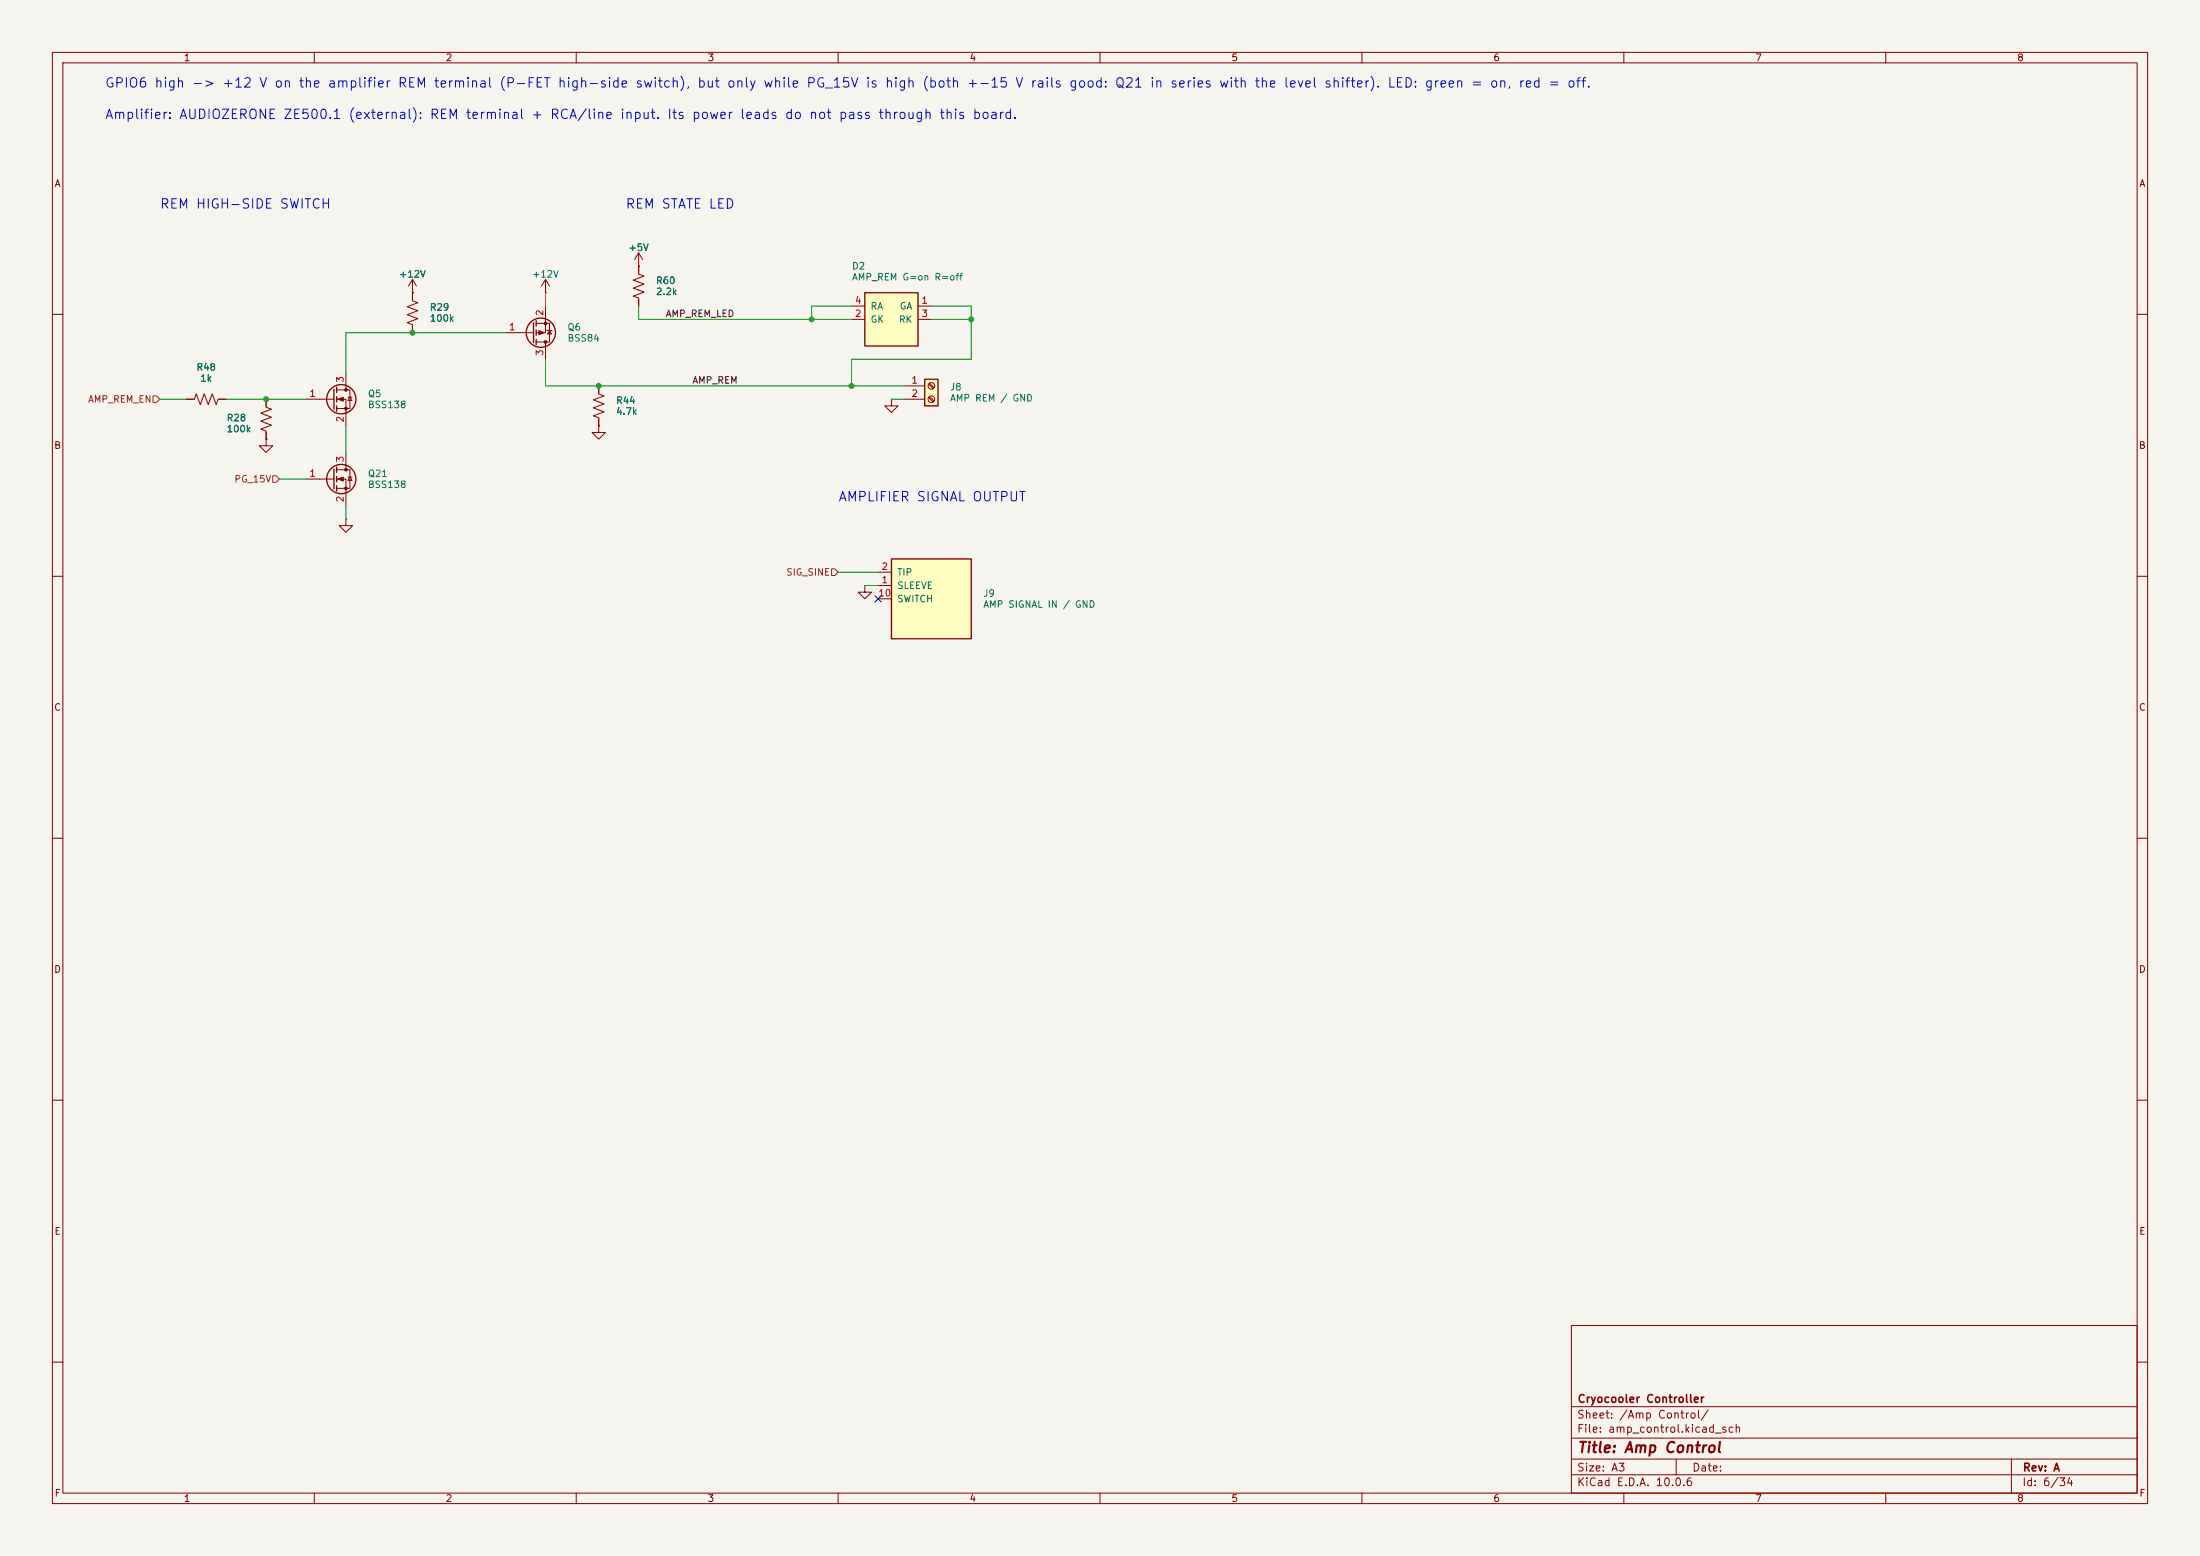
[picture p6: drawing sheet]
(kicad_sch
 (version 20260306)
 (generator "eeschema")
 (generator_version "10.0")
 (paper "A3")
 (title_block
  (title "Amp Control")
  (rev "A")
  (company "Cryocooler Controller"))
 (lib_symbols
  (symbol "Connector:Screw_Terminal_01x02"
   (pin_names
    (offset 1.016) (hide yes)) (exclude_from_sim no) (in_bom yes) (on_board yes)
   (in_pos_files yes)
   (duplicate_pin_numbers_are_jumpers no)
   (property "Reference" "J" (at 0 2.54 0) (show_name no) (do_not_autoplace no) (effects (font (size 1.27 1.27))))
   (property "Value" "Screw_Terminal_01x02" (at 0 -5.08 0) (show_name no) (do_not_autoplace no) (effects (font (size 1.27 1.27))))
   (property "Footprint" "" (at 0 0 0) (show_name no) (do_not_autoplace no) (hide yes) (effects (font (size 1.27 1.27))))
   (property "Datasheet" "" (at 0 0 0) (show_name no) (do_not_autoplace no) (hide yes) (effects (font (size 1.27 1.27))))
   (property "Description" "Generic screw terminal, single row, 01x02, script generated (kicad-library-utils/schlib/autogen/connector/)" (at 0 0 0) (show_name no) (do_not_autoplace no) (hide yes) (effects (font (size 1.27 1.27))))
   (symbol "Screw_Terminal_01x02_1_1"
    (rectangle (start -1.27 1.27) (end 1.27 -3.81) (stroke (width 0.254) (type default)) (fill (type background)))
    (polyline (pts (xy -0.5334 0.3302) (xy 0.3302 -0.508)) (stroke (width 0.1524) (type default)) (fill (type none)))
    (polyline (pts (xy -0.5334 -2.2098) (xy 0.3302 -3.048)) (stroke (width 0.1524) (type default)) (fill (type none)))
    (polyline (pts (xy -0.3556 0.508) (xy 0.508 -0.3302)) (stroke (width 0.1524) (type default)) (fill (type none)))
    (polyline (pts (xy -0.3556 -2.032) (xy 0.508 -2.8702)) (stroke (width 0.1524) (type default)) (fill (type none)))
    (circle (center 0 0) (radius 0.635) (stroke (width 0.1524) (type default)) (fill (type none)))
    (circle (center 0 -2.54) (radius 0.635) (stroke (width 0.1524) (type default)) (fill (type none)))
    (pin passive line (at -5.08 0 0) (length 3.81) (name "Pin_1" (effects (font (size 1.27 1.27)))) (number "1" (effects (font (size 1.27 1.27)))))
    (pin passive line (at -5.08 -2.54 0) (length 3.81) (name "Pin_2" (effects (font (size 1.27 1.27)))) (number "2" (effects (font (size 1.27 1.27))))))
   (embedded_fonts no))
  (symbol "Device:R_US"
   (pin_numbers (hide yes))
   (pin_names
    (offset 0)) (exclude_from_sim no) (in_bom yes) (on_board yes)
   (in_pos_files yes)
   (duplicate_pin_numbers_are_jumpers no)
   (property "Reference" "R" (at 2.54 0 90) (show_name no) (do_not_autoplace no) (effects (font (size 1.27 1.27))))
   (property "Value" "R_US" (at -2.54 0 90) (show_name no) (do_not_autoplace no) (effects (font (size 1.27 1.27))))
   (property "Footprint" "" (at 1.016 -0.254 90) (show_name no) (do_not_autoplace no) (hide yes) (effects (font (size 1.27 1.27))))
   (property "Datasheet" "" (at 0 0 0) (show_name no) (do_not_autoplace no) (hide yes) (effects (font (size 1.27 1.27))))
   (property "Description" "Resistor, US symbol" (at 0 0 0) (show_name no) (do_not_autoplace no) (hide yes) (effects (font (size 1.27 1.27))))
   (symbol "R_US_0_1"
    (polyline (pts (xy 0 2.286) (xy 0 2.54)) (stroke (width 0) (type default)) (fill (type none)))
    (polyline (pts (xy 0 2.286) (xy 1.016 1.905) (xy 0 1.524) (xy -1.016 1.143) (xy 0 0.762)) (stroke (width 0) (type default)) (fill (type none)))
    (polyline (pts (xy 0 0.762) (xy 1.016 0.381) (xy 0 0) (xy -1.016 -0.381) (xy 0 -0.762)) (stroke (width 0) (type default)) (fill (type none)))
    (polyline (pts (xy 0 -0.762) (xy 1.016 -1.143) (xy 0 -1.524) (xy -1.016 -1.905) (xy 0 -2.286)) (stroke (width 0) (type default)) (fill (type none)))
    (polyline (pts (xy 0 -2.286) (xy 0 -2.54)) (stroke (width 0) (type default)) (fill (type none))))
   (symbol "R_US_1_1"
    (pin passive line (at 0 3.81 270) (length 1.27) (name "" (effects (font (size 1.27 1.27)))) (number "1" (effects (font (size 1.27 1.27)))))
    (pin passive line (at 0 -3.81 90) (length 1.27) (name "" (effects (font (size 1.27 1.27)))) (number "2" (effects (font (size 1.27 1.27))))))
   (embedded_fonts no))
  (symbol "Transistor_FET:BSS138"
   (pin_names
    (offset 0) (hide yes)) (exclude_from_sim no) (in_bom yes) (on_board yes)
   (in_pos_files yes)
   (duplicate_pin_numbers_are_jumpers no)
   (property "Reference" "Q" (at 5.08 1.905 0) (show_name no) (do_not_autoplace no) (effects (font (size 1.27 1.27)) (justify left)))
   (property "Value" "BSS138" (at 5.08 0 0) (show_name no) (do_not_autoplace no) (effects (font (size 1.27 1.27)) (justify left)))
   (property "Footprint" "Package_TO_SOT_SMD:SOT-23" (at 5.08 -1.905 0) (show_name no) (do_not_autoplace no) (hide yes) (effects (font (size 1.27 1.27)
    (italic yes)) (justify left)))
   (property "Datasheet" "https://www.onsemi.com/pub/Collateral/BSS138-D.PDF" (at 5.08 -3.81 0) (show_name no) (do_not_autoplace no) (hide yes) (effects (font (size 1.27 1.27)) (justify left)))
   (property "Description" "50V Vds, 0.22A Id, N-Channel MOSFET, SOT-23" (at 0 0 0) (show_name no) (do_not_autoplace no) (hide yes) (effects (font (size 1.27 1.27))))
   (symbol "BSS138_0_1"
    (polyline (pts (xy 0.254 1.905) (xy 0.254 -1.905)) (stroke (width 0.254) (type default)) (fill (type none)))
    (polyline (pts (xy 0.254 0) (xy -2.54 0)) (stroke (width 0) (type default)) (fill (type none)))
    (polyline (pts (xy 0.762 2.286) (xy 0.762 1.27)) (stroke (width 0.254) (type default)) (fill (type none)))
    (polyline (pts (xy 0.762 0.508) (xy 0.762 -0.508)) (stroke (width 0.254) (type default)) (fill (type none)))
    (polyline (pts (xy 0.762 -1.27) (xy 0.762 -2.286)) (stroke (width 0.254) (type default)) (fill (type none)))
    (polyline (pts (xy 0.762 -1.778) (xy 3.302 -1.778) (xy 3.302 1.778) (xy 0.762 1.778)) (stroke (width 0) (type default)) (fill (type none)))
    (polyline (pts (xy 1.016 0) (xy 2.032 0.381) (xy 2.032 -0.381) (xy 1.016 0)) (stroke (width 0) (type default)) (fill (type outline)))
    (circle (center 1.651 0) (radius 2.794) (stroke (width 0.254) (type default)) (fill (type none)))
    (polyline (pts (xy 2.54 2.54) (xy 2.54 1.778)) (stroke (width 0) (type default)) (fill (type none)))
    (circle (center 2.54 1.778) (radius 0.254) (stroke (width 0) (type default)) (fill (type outline)))
    (circle (center 2.54 -1.778) (radius 0.254) (stroke (width 0) (type default)) (fill (type outline)))
    (polyline (pts (xy 2.54 -2.54) (xy 2.54 0) (xy 0.762 0)) (stroke (width 0) (type default)) (fill (type none)))
    (polyline (pts (xy 2.921 0.381) (xy 3.683 0.381)) (stroke (width 0) (type default)) (fill (type none)))
    (polyline (pts (xy 3.302 0.381) (xy 2.921 -0.254) (xy 3.683 -0.254) (xy 3.302 0.381)) (stroke (width 0) (type default)) (fill (type none))))
   (symbol "BSS138_1_1"
    (pin input line (at -5.08 0 0) (length 2.54) (name "G" (effects (font (size 1.27 1.27)))) (number "1" (effects (font (size 1.27 1.27)))))
    (pin passive line (at 2.54 -5.08 90) (length 2.54) (name "S" (effects (font (size 1.27 1.27)))) (number "2" (effects (font (size 1.27 1.27)))))
    (pin passive line (at 2.54 5.08 270) (length 2.54) (name "D" (effects (font (size 1.27 1.27)))) (number "3" (effects (font (size 1.27 1.27))))))
   (embedded_fonts no))
  (symbol "Transistor_FET:BSS84"
   (pin_names (hide yes)) (exclude_from_sim no) (in_bom yes) (on_board yes)
   (in_pos_files yes)
   (duplicate_pin_numbers_are_jumpers no)
   (property "Reference" "Q" (at 5.08 1.905 0) (show_name no) (do_not_autoplace no) (effects (font (size 1.27 1.27)) (justify left)))
   (property "Value" "BSS84" (at 5.08 0 0) (show_name no) (do_not_autoplace no) (effects (font (size 1.27 1.27)) (justify left)))
   (property "Footprint" "Package_TO_SOT_SMD:SOT-23" (at 5.08 -1.905 0) (show_name no) (do_not_autoplace no) (hide yes) (effects (font (size 1.27 1.27)
    (italic yes)) (justify left)))
   (property "Datasheet" "http://assets.nexperia.com/documents/data-sheet/BSS84.pdf" (at 5.08 -3.81 0) (show_name no) (do_not_autoplace no) (hide yes) (effects (font (size 1.27 1.27)) (justify left)))
   (property "Description" "-0.13A Id, -50V Vds, P-Channel MOSFET, SOT-23" (at 0 0 0) (show_name no) (do_not_autoplace no) (hide yes) (effects (font (size 1.27 1.27))))
   (symbol "BSS84_0_1"
    (polyline (pts (xy 0.254 1.905) (xy 0.254 -1.905)) (stroke (width 0.254) (type default)) (fill (type none)))
    (polyline (pts (xy 0.254 0) (xy -2.54 0)) (stroke (width 0) (type default)) (fill (type none)))
    (polyline (pts (xy 0.762 2.286) (xy 0.762 1.27)) (stroke (width 0.254) (type default)) (fill (type none)))
    (polyline (pts (xy 0.762 1.778) (xy 3.302 1.778) (xy 3.302 -1.778) (xy 0.762 -1.778)) (stroke (width 0) (type default)) (fill (type none)))
    (polyline (pts (xy 0.762 0.508) (xy 0.762 -0.508)) (stroke (width 0.254) (type default)) (fill (type none)))
    (polyline (pts (xy 0.762 -1.27) (xy 0.762 -2.286)) (stroke (width 0.254) (type default)) (fill (type none)))
    (circle (center 1.651 0) (radius 2.794) (stroke (width 0.254) (type default)) (fill (type none)))
    (polyline (pts (xy 2.286 0) (xy 1.27 0.381) (xy 1.27 -0.381) (xy 2.286 0)) (stroke (width 0) (type default)) (fill (type outline)))
    (polyline (pts (xy 2.54 2.54) (xy 2.54 1.778)) (stroke (width 0) (type default)) (fill (type none)))
    (circle (center 2.54 1.778) (radius 0.254) (stroke (width 0) (type default)) (fill (type outline)))
    (circle (center 2.54 -1.778) (radius 0.254) (stroke (width 0) (type default)) (fill (type outline)))
    (polyline (pts (xy 2.54 -2.54) (xy 2.54 0) (xy 0.762 0)) (stroke (width 0) (type default)) (fill (type none)))
    (polyline (pts (xy 2.794 -0.508) (xy 2.921 -0.381) (xy 3.683 -0.381) (xy 3.81 -0.254)) (stroke (width 0) (type default)) (fill (type none)))
    (polyline (pts (xy 3.302 -0.381) (xy 2.921 0.254) (xy 3.683 0.254) (xy 3.302 -0.381)) (stroke (width 0) (type default)) (fill (type none))))
   (symbol "BSS84_1_1"
    (pin input line (at -5.08 0 0) (length 2.54) (name "G" (effects (font (size 1.27 1.27)))) (number "1" (effects (font (size 1.27 1.27)))))
    (pin passive line (at 2.54 -5.08 90) (length 2.54) (name "S" (effects (font (size 1.27 1.27)))) (number "2" (effects (font (size 1.27 1.27)))))
    (pin passive line (at 2.54 5.08 270) (length 2.54) (name "D" (effects (font (size 1.27 1.27)))) (number "3" (effects (font (size 1.27 1.27))))))
   (embedded_fonts no))
  (symbol "cryocooler:APGB0607G22R23C_AP"
   (pin_names
    (offset 1.016)) (exclude_from_sim no) (in_bom yes) (on_board yes)
   (in_pos_files yes)
   (duplicate_pin_numbers_are_jumpers no)
   (property "Reference" "D" (at 5.08 7.62 0) (show_name no) (do_not_autoplace no) (effects (font (size 1.27 1.27)) (justify left)))
   (property "Value" "APGB0607G22R23C_AP" (at -5.08 7.62 0) (show_name no) (do_not_autoplace no) (effects (font (size 1.27 1.27)) (justify left)))
   (property "Footprint" "cryocooler:LED_Kingbright_APGB0607" (at 0 0 0) (show_name no) (do_not_autoplace no) (hide yes) (effects (font (size 1.27 1.27))))
   (property "Datasheet" "https://www.kingbrightusa.com/images/catalog/SPEC/APGB0607G22R23C.pdf" (at 0 0 0) (show_name no) (do_not_autoplace no) (hide yes) (effects (font (size 1.27 1.27))))
   (property "Description" "Kingbright green/red bi-colour LED, independent dies, 0.65 x 0.65 x 0.25 mm. Green VF 2.85 V typ / 3.3 V max, red 1.95 V / 2.3 V max at 5 mA; 10 mA max, VR 5 V" (at 0 0 0) (show_name no) (do_not_autoplace no) (hide yes) (effects (font (size 1.27 1.27))))
   (symbol "APGB0607G22R23C_AP_0_1"
    (rectangle (start -5.08 5.08) (end 5.08 -5.08) (stroke (width 0.254) (type default)) (fill (type background))))
   (symbol "APGB0607G22R23C_AP_1_1"
    (pin passive line (at 7.62 2.54 180) (length 2.54) (name "GA" (effects (font (size 1.27 1.27)))) (number "1" (effects (font (size 1.27 1.27)))))
    (pin passive line (at -7.62 0 0) (length 2.54) (name "GK" (effects (font (size 1.27 1.27)))) (number "2" (effects (font (size 1.27 1.27)))))
    (pin passive line (at 7.62 0 180) (length 2.54) (name "RK" (effects (font (size 1.27 1.27)))) (number "3" (effects (font (size 1.27 1.27)))))
    (pin passive line (at -7.62 2.54 0) (length 2.54) (name "RA" (effects (font (size 1.27 1.27)))) (number "4" (effects (font (size 1.27 1.27))))))
   (embedded_fonts no))
  (symbol "cryocooler:MJ-3523-SMT-TR"
   (pin_names
    (offset 1.016)) (exclude_from_sim no) (in_bom yes) (on_board yes)
   (in_pos_files yes)
   (duplicate_pin_numbers_are_jumpers no)
   (property "Reference" "J" (at 7.62 10.16 0) (show_name no) (do_not_autoplace no) (effects (font (size 1.27 1.27)) (justify left)))
   (property "Value" "MJ-3523-SMT-TR" (at -7.62 10.16 0) (show_name no) (do_not_autoplace no) (effects (font (size 1.27 1.27)) (justify left)))
   (property "Footprint" "cryocooler:SameSky_MJ-3523-SMT-TR_3.5mm_Horizontal_SMD" (at 0 0 0) (show_name no) (do_not_autoplace no) (hide yes) (effects (font (size 1.27 1.27))))
   (property "Datasheet" "https://www.sameskydevices.com/product/resource/mj-3523-smt.pdf" (at 0 0 0) (show_name no) (do_not_autoplace no) (hide yes) (effects (font (size 1.27 1.27))))
   (property "Description" "Same Sky 3.5 mm mono jack with tip switch, right angle, SMT" (at 0 0 0) (show_name no) (do_not_autoplace no) (hide yes) (effects (font (size 1.27 1.27))))
   (symbol "MJ-3523-SMT-TR_0_1"
    (rectangle (start -7.62 7.62) (end 7.62 -7.62) (stroke (width 0.254) (type default)) (fill (type background))))
   (symbol "MJ-3523-SMT-TR_1_1"
    (pin passive line (at -10.16 2.54 0) (length 2.54) (name "SLEEVE" (effects (font (size 1.27 1.27)))) (number "1" (effects (font (size 1.27 1.27)))))
    (pin passive line (at -10.16 5.08 0) (length 2.54) (name "TIP" (effects (font (size 1.27 1.27)))) (number "2" (effects (font (size 1.27 1.27)))))
    (pin passive line (at -10.16 0 0) (length 2.54) (name "SWITCH" (effects (font (size 1.27 1.27)))) (number "10" (effects (font (size 1.27 1.27))))))
   (embedded_fonts no))
  (symbol "power:+12V"
   (power global)
   (pin_numbers (hide yes))
   (pin_names
    (offset 0) (hide yes)) (exclude_from_sim no) (in_bom yes) (on_board yes)
   (in_pos_files yes)
   (duplicate_pin_numbers_are_jumpers no)
   (property "Reference" "#PWR" (at 0 -3.81 0) (show_name no) (do_not_autoplace no) (hide yes) (effects (font (size 1.27 1.27))))
   (property "Value" "+12V" (at 0 3.556 0) (show_name no) (do_not_autoplace no) (effects (font (size 1.27 1.27))))
   (property "Footprint" "" (at 0 0 0) (show_name no) (do_not_autoplace no) (hide yes) (effects (font (size 1.27 1.27))))
   (property "Datasheet" "" (at 0 0 0) (show_name no) (do_not_autoplace no) (hide yes) (effects (font (size 1.27 1.27))))
   (property "Description" "Power symbol creates a global label with name \"+12V\"" (at 0 0 0) (show_name no) (do_not_autoplace no) (hide yes) (effects (font (size 1.27 1.27))))
   (symbol "+12V_0_1"
    (polyline (pts (xy -0.762 1.27) (xy 0 2.54)) (stroke (width 0) (type default)) (fill (type none)))
    (polyline (pts (xy 0 2.54) (xy 0.762 1.27)) (stroke (width 0) (type default)) (fill (type none)))
    (polyline (pts (xy 0 0) (xy 0 2.54)) (stroke (width 0) (type default)) (fill (type none))))
   (symbol "+12V_1_1"
    (pin power_in line (at 0 0 90) (length 0) (name "" (effects (font (size 1.27 1.27)))) (number "1" (effects (font (size 1.27 1.27))))))
   (embedded_fonts no))
  (symbol "power:+5V"
   (power global)
   (pin_numbers (hide yes))
   (pin_names
    (offset 0) (hide yes)) (exclude_from_sim no) (in_bom yes) (on_board yes)
   (in_pos_files yes)
   (duplicate_pin_numbers_are_jumpers no)
   (property "Reference" "#PWR" (at 0 -3.81 0) (show_name no) (do_not_autoplace no) (hide yes) (effects (font (size 1.27 1.27))))
   (property "Value" "+5V" (at 0 3.556 0) (show_name no) (do_not_autoplace no) (effects (font (size 1.27 1.27))))
   (property "Footprint" "" (at 0 0 0) (show_name no) (do_not_autoplace no) (hide yes) (effects (font (size 1.27 1.27))))
   (property "Datasheet" "" (at 0 0 0) (show_name no) (do_not_autoplace no) (hide yes) (effects (font (size 1.27 1.27))))
   (property "Description" "Power symbol creates a global label with name \"+5V\"" (at 0 0 0) (show_name no) (do_not_autoplace no) (hide yes) (effects (font (size 1.27 1.27))))
   (symbol "+5V_0_1"
    (polyline (pts (xy -0.762 1.27) (xy 0 2.54)) (stroke (width 0) (type default)) (fill (type none)))
    (polyline (pts (xy 0 2.54) (xy 0.762 1.27)) (stroke (width 0) (type default)) (fill (type none)))
    (polyline (pts (xy 0 0) (xy 0 2.54)) (stroke (width 0) (type default)) (fill (type none))))
   (symbol "+5V_1_1"
    (pin power_in line (at 0 0 90) (length 0) (name "" (effects (font (size 1.27 1.27)))) (number "1" (effects (font (size 1.27 1.27))))))
   (embedded_fonts no))
  (symbol "power:GND"
   (power global)
   (pin_numbers (hide yes))
   (pin_names
    (offset 0) (hide yes)) (exclude_from_sim no) (in_bom yes) (on_board yes)
   (in_pos_files yes)
   (duplicate_pin_numbers_are_jumpers no)
   (property "Reference" "#PWR" (at 0 -6.35 0) (show_name no) (do_not_autoplace no) (hide yes) (effects (font (size 1.27 1.27))))
   (property "Value" "GND" (at 0 -3.81 0) (show_name no) (do_not_autoplace no) (effects (font (size 1.27 1.27))))
   (property "Footprint" "" (at 0 0 0) (show_name no) (do_not_autoplace no) (hide yes) (effects (font (size 1.27 1.27))))
   (property "Datasheet" "" (at 0 0 0) (show_name no) (do_not_autoplace no) (hide yes) (effects (font (size 1.27 1.27))))
   (property "Description" "Power symbol creates a global label with name \"GND\" , ground" (at 0 0 0) (show_name no) (do_not_autoplace no) (hide yes) (effects (font (size 1.27 1.27))))
   (symbol "GND_0_1"
    (polyline (pts (xy 0 0) (xy 0 -1.27) (xy 1.27 -1.27) (xy 0 -2.54) (xy -1.27 -1.27) (xy 0 -1.27)) (stroke (width 0) (type default)) (fill (type none))))
   (symbol "GND_1_1"
    (pin power_in line (at 0 0 270) (length 0) (name "" (effects (font (size 1.27 1.27)))) (number "1" (effects (font (size 1.27 1.27))))))
   (embedded_fonts no)))
 (text "GPIO6 high -> +12 V on the amplifier REM terminal (P-FET high-side switch), but only while PG_15V is high (both +-15 V rails good: Q21 in series with the level shifter). LED: green = on, red = off."
  (exclude_from_sim no)
  (at 20 15 0)
  (effects (font (size 1.8 1.8)) (justify left top)))
 (text "REM HIGH-SIDE SWITCH"
  (exclude_from_sim no)
  (at 30.48 38.1 0)
  (effects (font (size 1.8 1.8)) (justify left top)))
 (text "AMPLIFIER SIGNAL OUTPUT"
  (exclude_from_sim no)
  (at 160.02 93.98 0)
  (effects (font (size 1.8 1.8)) (justify left top)))
 (text "REM STATE LED"
  (exclude_from_sim no)
  (at 119.38 38.1 0)
  (effects (font (size 1.8 1.8)) (justify left top)))
 (text "Amplifier: AUDIOZERONE ZE500.1 (external): REM terminal + RCA/line input. Its power leads do not pass through this board."
  (exclude_from_sim no)
  (at 20 21 0)
  (effects (font (size 1.8 1.8)) (justify left top)))
 (junction
  (at 114.3 73.66)
  (diameter 0)
  (color 0 0 0 0))
 (junction
  (at 50.8 76.2)
  (diameter 0)
  (color 0 0 0 0))
 (junction
  (at 78.74 63.5)
  (diameter 0)
  (color 0 0 0 0))
 (junction
  (at 154.94 60.96)
  (diameter 0)
  (color 0 0 0 0))
 (junction
  (at 162.56 73.66)
  (diameter 0)
  (color 0 0 0 0))
 (junction
  (at 185.42 60.96)
  (diameter 0)
  (color 0 0 0 0))
 (no_connect
  (at 167.64 114.3))
 (wire
  (pts (xy 66.04 81.28) (xy 66.04 86.36))
  (stroke (width 0) (type default)))
 (wire
  (pts (xy 185.42 58.42) (xy 185.42 60.96))
  (stroke (width 0) (type default)))
 (wire
  (pts (xy 66.04 96.52) (xy 66.04 99.06))
  (stroke (width 0) (type default)))
 (wire
  (pts (xy 160.02 109.22) (xy 167.64 109.22))
  (stroke (width 0) (type default)))
 (wire
  (pts (xy 154.94 58.42) (xy 154.94 60.96))
  (stroke (width 0) (type default)))
 (wire
  (pts (xy 162.56 68.58) (xy 185.42 68.58))
  (stroke (width 0) (type default)))
 (wire
  (pts (xy 162.56 68.58) (xy 162.56 73.66))
  (stroke (width 0) (type default)))
 (wire
  (pts (xy 104.14 68.58) (xy 104.14 73.66))
  (stroke (width 0) (type default)))
 (wire
  (pts (xy 66.04 63.5) (xy 78.74 63.5))
  (stroke (width 0) (type default)))
 (wire
  (pts (xy 30.48 76.2) (xy 35.56 76.2))
  (stroke (width 0) (type default)))
 (wire
  (pts (xy 114.3 73.66) (xy 172.72 73.66))
  (stroke (width 0) (type default)))
 (wire
  (pts (xy 53.34 91.44) (xy 58.42 91.44))
  (stroke (width 0) (type default)))
 (wire
  (pts (xy 165.1 111.76) (xy 167.64 111.76))
  (stroke (width 0) (type default)))
 (wire
  (pts (xy 66.04 63.5) (xy 66.04 71.12))
  (stroke (width 0) (type default)))
 (wire
  (pts (xy 50.8 76.2) (xy 58.42 76.2))
  (stroke (width 0) (type default)))
 (wire
  (pts (xy 177.8 60.96) (xy 185.42 60.96))
  (stroke (width 0) (type default)))
 (wire
  (pts (xy 104.14 73.66) (xy 114.3 73.66))
  (stroke (width 0) (type default)))
 (wire
  (pts (xy 43.18 76.2) (xy 50.8 76.2))
  (stroke (width 0) (type default)))
 (wire
  (pts (xy 78.74 63.5) (xy 96.52 63.5))
  (stroke (width 0) (type default)))
 (wire
  (pts (xy 170.18 76.2) (xy 172.72 76.2))
  (stroke (width 0) (type default)))
 (wire
  (pts (xy 154.94 58.42) (xy 162.56 58.42))
  (stroke (width 0) (type default)))
 (wire
  (pts (xy 104.14 55.88) (xy 104.14 58.42))
  (stroke (width 0) (type default)))
 (wire
  (pts (xy 121.92 60.96) (xy 162.56 60.96))
  (stroke (width 0) (type default)))
 (wire
  (pts (xy 185.42 60.96) (xy 185.42 68.58))
  (stroke (width 0) (type default)))
 (wire
  (pts (xy 121.92 58.42) (xy 121.92 60.96))
  (stroke (width 0) (type default)))
 (wire
  (pts (xy 177.8 58.42) (xy 185.42 58.42))
  (stroke (width 0) (type default)))
 (label "AMP_REM_LED"
  (at 127 60.96 0)
  (effects (font (size 1.27 1.27)) (justify left bottom))
  (property "Description" "Common node of the amplifier REM LED D2, fed from +5V through R60" (at 127 60.96 0) (hide yes) (show_name no) (do_not_autoplace no) (effects (font (size 1.27 1.27)) (justify left))))
 (label "AMP_REM"
  (at 132.08 73.66 0)
  (effects (font (size 1.27 1.27)) (justify left bottom))
  (property "Description" "Amplifier remote-on line at J8: 12 V when on" (at 132.08 73.66 0) (hide yes) (show_name no) (do_not_autoplace no) (effects (font (size 1.27 1.27)) (justify left))))
 (hierarchical_label "PG_15V"
  (shape input)
  (at 53.34 91.44 180)
  (effects (font (size 1.27 1.27)) (justify right))
  (property "Description" "Both +-15 V rails good (AND of PGP_15V and PGN_15V), active high: gates the amplifier REM switch" (at 53.34 91.44 0) (hide yes) (show_name no) (do_not_autoplace no) (effects (font (size 1.27 1.27)) (justify right))))
 (hierarchical_label "AMP_REM_EN"
  (shape input)
  (at 30.48 76.2 180)
  (effects (font (size 1.27 1.27)) (justify right))
  (property "Description" "GPIO6: high turns the amplifier REM (remote on) line on" (at 30.48 76.2 0) (hide yes) (show_name no) (do_not_autoplace no) (effects (font (size 1.27 1.27)) (justify right))))
 (hierarchical_label "SIG_SINE"
  (shape input)
  (at 160.02 109.22 180)
  (effects (font (size 1.27 1.27)) (justify right))
  (property "Description" "Sine drive signal out to the amplifier input jack J9, amplitude set by the AD5453" (at 160.02 109.22 0) (hide yes) (show_name no) (do_not_autoplace no) (effects (font (size 1.27 1.27)) (justify right))))
 (symbol
  (lib_id "Device:R_US")
  (at 114.3 77.47 0)
  (unit 1)
  (body_style 1)
  (exclude_from_sim no)
  (in_bom yes)
  (on_board yes)
  (in_pos_files yes)
  (dnp no)
  (property "Reference" "R44" (at 117.516 76.42 0) (show_name no) (do_not_autoplace no) (effects (font (size 1.27 1.27)) (justify left)))
  (property "Value" "4.7k" (at 117.516 78.52 0) (show_name no) (do_not_autoplace no) (effects (font (size 1.27 1.27)) (justify left)))
  (property "Footprint" "Resistor_SMD:R_0402_1005Metric" (at 114.3 77.47 0) (hide yes) (show_name no) (do_not_autoplace no) (effects (font (size 1.27 1.27))))
  (property "Datasheet" "https://www.digikey.com/en/products/result?keywords=RC0402FR-074K7L" (at 114.3 77.47 0) (hide yes) (show_name no) (do_not_autoplace no) (effects (font (size 1.27 1.27))))
  (property "Description" "Pull-down resistor for the AMP_REM line: defined low when off, and the return path for the red LED" (at 114.3 77.47 0) (hide yes) (show_name no) (do_not_autoplace no) (effects (font (size 1.27 1.27))))
  (property "Product" "https://www.digikey.com/en/products/result?keywords=RC0402FR-074K7L" (at 114.3 77.47 0) (hide yes) (show_name no) (do_not_autoplace no) (effects (font (size 1.27 1.27))))
  (pin "1")
  (pin "2"))
 (symbol
  (lib_id "power:+5V")
  (at 121.92 50.8 0)
  (unit 1)
  (body_style 1)
  (exclude_from_sim no)
  (in_bom no)
  (on_board no)
  (in_pos_files yes)
  (dnp no)
  (property "Reference" "#PWR115" (at 121.92 50.8 0) (hide yes) (show_name no) (do_not_autoplace no) (effects (font (size 1.27 1.27))))
  (property "Value" "+5V" (at 121.92 47.244 0) (show_name no) (do_not_autoplace no) (effects (font (size 1.27 1.27))))
  (property "Footprint" "" (at 121.92 50.8 0) (hide yes) (show_name no) (do_not_autoplace no) (effects (font (size 1.27 1.27))))
  (property "Datasheet" "" (at 121.92 50.8 0) (hide yes) (show_name no) (do_not_autoplace no) (effects (font (size 1.27 1.27))))
  (property "Description" "Power symbol creates a global label with name \\\"+5V\\\"" (at 121.92 50.8 0) (hide yes) (show_name no) (do_not_autoplace no) (effects (font (size 1.27 1.27))))
  (pin "1"))
 (symbol
  (lib_id "Transistor_FET:BSS84")
  (at 101.6 63.5 0)
  (mirror x)
  (unit 1)
  (body_style 1)
  (exclude_from_sim no)
  (in_bom yes)
  (on_board yes)
  (in_pos_files yes)
  (dnp no)
  (property "Reference" "Q6" (at 108.245 62.45 0) (show_name no) (do_not_autoplace no) (effects (font (size 1.27 1.27)) (justify left)))
  (property "Value" "BSS84" (at 108.245 64.55 0) (show_name no) (do_not_autoplace no) (effects (font (size 1.27 1.27)) (justify left)))
  (property "Footprint" "Package_TO_SOT_SMD:SOT-23" (at 101.6 63.5 0) (hide yes) (show_name no) (do_not_autoplace no) (effects (font (size 1.27 1.27))))
  (property "Datasheet" "https://www.onsemi.com/download/data-sheet/pdf/bss84-d.pdf" (at 101.6 63.5 0) (hide yes) (show_name no) (do_not_autoplace no) (effects (font (size 1.27 1.27))))
  (property "Description" "High-side P-FET: switches +12 V onto the amplifier REM line" (at 101.6 63.5 0) (hide yes) (show_name no) (do_not_autoplace no) (effects (font (size 1.27 1.27))))
  (property "Product" "https://www.digikey.com/en/products/result?keywords=BSS84" (at 101.6 63.5 0) (hide yes) (show_name no) (do_not_autoplace no) (effects (font (size 1.27 1.27))))
  (pin "1")
  (pin "2")
  (pin "3"))
 (symbol
  (lib_id "Device:R_US")
  (at 121.92 54.61 0)
  (unit 1)
  (body_style 1)
  (exclude_from_sim no)
  (in_bom yes)
  (on_board yes)
  (in_pos_files yes)
  (dnp no)
  (property "Reference" "R60" (at 125.136 53.56 0) (show_name no) (do_not_autoplace no) (effects (font (size 1.27 1.27)) (justify left)))
  (property "Value" "2.2k" (at 125.136 55.66 0) (show_name no) (do_not_autoplace no) (effects (font (size 1.27 1.27)) (justify left)))
  (property "Footprint" "Resistor_SMD:R_0402_1005Metric" (at 121.92 54.61 0) (hide yes) (show_name no) (do_not_autoplace no) (effects (font (size 1.27 1.27))))
  (property "Datasheet" "https://www.digikey.com/en/products/result?keywords=RC0402FR-072K2L" (at 121.92 54.61 0) (hide yes) (show_name no) (do_not_autoplace no) (effects (font (size 1.27 1.27))))
  (property "Description" "Current-limit resistor for the amplifier REM LED D2" (at 121.92 54.61 0) (hide yes) (show_name no) (do_not_autoplace no) (effects (font (size 1.27 1.27))))
  (property "Product" "https://www.digikey.com/en/products/result?keywords=RC0402FR-072K2L" (at 121.92 54.61 0) (hide yes) (show_name no) (do_not_autoplace no) (effects (font (size 1.27 1.27))))
  (pin "1")
  (pin "2"))
 (symbol
  (lib_id "Device:R_US")
  (at 78.74 59.69 0)
  (unit 1)
  (body_style 1)
  (exclude_from_sim no)
  (in_bom yes)
  (on_board yes)
  (in_pos_files yes)
  (dnp no)
  (property "Reference" "R29" (at 81.956 58.64 0) (show_name no) (do_not_autoplace no) (effects (font (size 1.27 1.27)) (justify left)))
  (property "Value" "100k" (at 81.956 60.74 0) (show_name no) (do_not_autoplace no) (effects (font (size 1.27 1.27)) (justify left)))
  (property "Footprint" "Resistor_SMD:R_0402_1005Metric" (at 78.74 59.69 0) (hide yes) (show_name no) (do_not_autoplace no) (effects (font (size 1.27 1.27))))
  (property "Datasheet" "https://www.digikey.com/en/products/result?keywords=RC0402FR-07100KL" (at 78.74 59.69 0) (hide yes) (show_name no) (do_not_autoplace no) (effects (font (size 1.27 1.27))))
  (property "Description" "Pull-up resistor for the Q6 gate: holds the REM switch off" (at 78.74 59.69 0) (hide yes) (show_name no) (do_not_autoplace no) (effects (font (size 1.27 1.27))))
  (property "Product" "https://www.digikey.com/en/products/result?keywords=RC0402FR-07100KL" (at 78.74 59.69 0) (hide yes) (show_name no) (do_not_autoplace no) (effects (font (size 1.27 1.27))))
  (pin "1")
  (pin "2"))
 (symbol
  (lib_id "power:+12V")
  (at 104.14 55.88 0)
  (unit 1)
  (body_style 1)
  (exclude_from_sim no)
  (in_bom no)
  (on_board no)
  (in_pos_files yes)
  (dnp no)
  (property "Reference" "#PWR113" (at 104.14 55.88 0) (hide yes) (show_name no) (do_not_autoplace no) (effects (font (size 1.27 1.27))))
  (property "Value" "+12V" (at 104.14 52.324 0) (show_name no) (do_not_autoplace no) (effects (font (size 1.27 1.27))))
  (property "Footprint" "" (at 104.14 55.88 0) (hide yes) (show_name no) (do_not_autoplace no) (effects (font (size 1.27 1.27))))
  (property "Datasheet" "" (at 104.14 55.88 0) (hide yes) (show_name no) (do_not_autoplace no) (effects (font (size 1.27 1.27))))
  (property "Description" "Power symbol creates a global label with name \\\"+12V\\\"" (at 104.14 55.88 0) (hide yes) (show_name no) (do_not_autoplace no) (effects (font (size 1.27 1.27))))
  (pin "1"))
 (symbol
  (lib_id "power:GND")
  (at 114.3 81.28 0)
  (unit 1)
  (body_style 1)
  (exclude_from_sim no)
  (in_bom no)
  (on_board no)
  (in_pos_files yes)
  (dnp no)
  (property "Reference" "#PWR114" (at 114.3 81.28 0) (hide yes) (show_name no) (do_not_autoplace no) (effects (font (size 1.27 1.27))))
  (property "Value" "GND" (at 114.3 81.28 0) (hide yes) (show_name no) (do_not_autoplace no) (effects (font (size 1.27 1.27))))
  (property "Footprint" "" (at 114.3 81.28 0) (hide yes) (show_name no) (do_not_autoplace no) (effects (font (size 1.27 1.27))))
  (property "Datasheet" "" (at 114.3 81.28 0) (hide yes) (show_name no) (do_not_autoplace no) (effects (font (size 1.27 1.27))))
  (property "Description" "Power symbol creates a global label with name \\\"GND\\\" , ground" (at 114.3 81.28 0) (hide yes) (show_name no) (do_not_autoplace no) (effects (font (size 1.27 1.27))))
  (pin "1"))
 (symbol
  (lib_id "power:GND")
  (at 66.04 99.06 0)
  (unit 1)
  (body_style 1)
  (exclude_from_sim no)
  (in_bom no)
  (on_board no)
  (in_pos_files yes)
  (dnp no)
  (property "Reference" "#PWR111" (at 66.04 99.06 0) (hide yes) (show_name no) (do_not_autoplace no) (effects (font (size 1.27 1.27))))
  (property "Value" "GND" (at 66.04 99.06 0) (hide yes) (show_name no) (do_not_autoplace no) (effects (font (size 1.27 1.27))))
  (property "Footprint" "" (at 66.04 99.06 0) (hide yes) (show_name no) (do_not_autoplace no) (effects (font (size 1.27 1.27))))
  (property "Datasheet" "" (at 66.04 99.06 0) (hide yes) (show_name no) (do_not_autoplace no) (effects (font (size 1.27 1.27))))
  (property "Description" "Power symbol creates a global label with name \\\"GND\\\" , ground" (at 66.04 99.06 0) (hide yes) (show_name no) (do_not_autoplace no) (effects (font (size 1.27 1.27))))
  (pin "1"))
 (symbol
  (lib_id "Transistor_FET:BSS138")
  (at 63.5 76.2 0)
  (unit 1)
  (body_style 1)
  (exclude_from_sim no)
  (in_bom yes)
  (on_board yes)
  (in_pos_files yes)
  (dnp no)
  (property "Reference" "Q5" (at 70.145 75.15 0) (show_name no) (do_not_autoplace no) (effects (font (size 1.27 1.27)) (justify left)))
  (property "Value" "BSS138" (at 70.145 77.25 0) (show_name no) (do_not_autoplace no) (effects (font (size 1.27 1.27)) (justify left)))
  (property "Footprint" "Package_TO_SOT_SMD:SOT-23" (at 63.5 76.2 0) (hide yes) (show_name no) (do_not_autoplace no) (effects (font (size 1.27 1.27))))
  (property "Datasheet" "https://www.diodes.com/assets/Datasheets/BSS138.pdf" (at 63.5 76.2 0) (hide yes) (show_name no) (do_not_autoplace no) (effects (font (size 1.27 1.27))))
  (property "Description" "Level shifter for the amplifier REM switch: GPIO6 high pulls the Q6 gate low" (at 63.5 76.2 0) (hide yes) (show_name no) (do_not_autoplace no) (effects (font (size 1.27 1.27))))
  (property "Product" "https://www.digikey.com/en/products/result?keywords=BSS138-7-F" (at 63.5 76.2 0) (hide yes) (show_name no) (do_not_autoplace no) (effects (font (size 1.27 1.27))))
  (pin "1")
  (pin "2")
  (pin "3"))
 (symbol
  (lib_id "Device:R_US")
  (at 39.37 76.2 90)
  (unit 1)
  (body_style 1)
  (exclude_from_sim no)
  (in_bom yes)
  (on_board yes)
  (in_pos_files yes)
  (dnp no)
  (property "Reference" "R48" (at 39.37 70.084 270) (show_name no) (do_not_autoplace no) (effects (font (size 1.27 1.27))))
  (property "Value" "1k" (at 39.37 72.184 270) (show_name no) (do_not_autoplace no) (effects (font (size 1.27 1.27))))
  (property "Footprint" "Resistor_SMD:R_0402_1005Metric" (at 39.37 76.2 0) (hide yes) (show_name no) (do_not_autoplace no) (effects (font (size 1.27 1.27))))
  (property "Datasheet" "https://www.digikey.com/en/products/result?keywords=RC0402FR-071KL" (at 39.37 76.2 0) (hide yes) (show_name no) (do_not_autoplace no) (effects (font (size 1.27 1.27))))
  (property "Description" "Series gate resistor from GPIO6 (AMP_REM_EN) to Q5" (at 39.37 76.2 0) (hide yes) (show_name no) (do_not_autoplace no) (effects (font (size 1.27 1.27))))
  (property "Product" "https://www.digikey.com/en/products/result?keywords=RC0402FR-071KL" (at 39.37 76.2 0) (hide yes) (show_name no) (do_not_autoplace no) (effects (font (size 1.27 1.27))))
  (pin "1")
  (pin "2"))
 (symbol
  (lib_id "power:GND")
  (at 50.8 83.82 0)
  (unit 1)
  (body_style 1)
  (exclude_from_sim no)
  (in_bom no)
  (on_board no)
  (in_pos_files yes)
  (dnp no)
  (property "Reference" "#PWR110" (at 50.8 83.82 0) (hide yes) (show_name no) (do_not_autoplace no) (effects (font (size 1.27 1.27))))
  (property "Value" "GND" (at 50.8 83.82 0) (hide yes) (show_name no) (do_not_autoplace no) (effects (font (size 1.27 1.27))))
  (property "Footprint" "" (at 50.8 83.82 0) (hide yes) (show_name no) (do_not_autoplace no) (effects (font (size 1.27 1.27))))
  (property "Datasheet" "" (at 50.8 83.82 0) (hide yes) (show_name no) (do_not_autoplace no) (effects (font (size 1.27 1.27))))
  (property "Description" "Power symbol creates a global label with name \\\"GND\\\" , ground" (at 50.8 83.82 0) (hide yes) (show_name no) (do_not_autoplace no) (effects (font (size 1.27 1.27))))
  (pin "1"))
 (symbol
  (lib_id "cryocooler:APGB0607G22R23C_AP")
  (at 170.18 60.96 0)
  (unit 1)
  (body_style 1)
  (exclude_from_sim no)
  (in_bom yes)
  (on_board yes)
  (in_pos_files yes)
  (dnp no)
  (property "Reference" "D2" (at 162.56 50.78 0) (show_name no) (do_not_autoplace no) (effects (font (size 1.27 1.27)) (justify left)))
  (property "Value" "AMP_REM G=on R=off" (at 162.56 52.88 0) (show_name no) (do_not_autoplace no) (effects (font (size 1.27 1.27)) (justify left)))
  (property "Footprint" "cryocooler:LED_Kingbright_APGB0607" (at 170.18 60.96 0) (hide yes) (show_name no) (do_not_autoplace no) (effects (font (size 1.27 1.27))))
  (property "Datasheet" "https://www.kingbrightusa.com/images/catalog/SPEC/APGB0607G22R23C.pdf" (at 170.18 60.96 0) (hide yes) (show_name no) (do_not_autoplace no) (effects (font (size 1.27 1.27))))
  (property "Description" "Amplifier REM state LED: green = on, red = off" (at 170.18 60.96 0) (hide yes) (show_name no) (do_not_autoplace no) (effects (font (size 1.27 1.27))))
  (property "Product" "https://www.digikey.com/en/products/detail/kingbright/APGB0607G22R23C/22561020" (at 170.18 60.96 0) (hide yes) (show_name no) (do_not_autoplace no) (effects (font (size 1.27 1.27))))
  (pin "4")
  (pin "2")
  (pin "1")
  (pin "3"))
 (symbol
  (lib_id "Transistor_FET:BSS138")
  (at 63.5 91.44 0)
  (unit 1)
  (body_style 1)
  (exclude_from_sim no)
  (in_bom yes)
  (on_board yes)
  (in_pos_files yes)
  (dnp no)
  (property "Reference" "Q21" (at 70.145 90.39 0) (show_name no) (do_not_autoplace no) (effects (font (size 1.27 1.27)) (justify left)))
  (property "Value" "BSS138" (at 70.145 92.49 0) (show_name no) (do_not_autoplace no) (effects (font (size 1.27 1.27)) (justify left)))
  (property "Footprint" "Package_TO_SOT_SMD:SOT-23" (at 63.5 91.44 0) (hide yes) (show_name no) (do_not_autoplace no) (effects (font (size 1.27 1.27))))
  (property "Datasheet" "https://www.diodes.com/assets/Datasheets/BSS138.pdf" (at 63.5 91.44 0) (hide yes) (show_name no) (do_not_autoplace no) (effects (font (size 1.27 1.27))))
  (property "Description" "Power-good interlock: in series with Q5, so REM can only turn on while both +-15 V rails are good (PG_15V)" (at 63.5 91.44 0) (hide yes) (show_name no) (do_not_autoplace no) (effects (font (size 1.27 1.27))))
  (property "Product" "https://www.digikey.com/en/products/result?keywords=BSS138-7-F" (at 63.5 91.44 0) (hide yes) (show_name no) (do_not_autoplace no) (effects (font (size 1.27 1.27))))
  (pin "1")
  (pin "2")
  (pin "3"))
 (symbol
  (lib_id "power:GND")
  (at 165.1 111.76 0)
  (unit 1)
  (body_style 1)
  (exclude_from_sim no)
  (in_bom no)
  (on_board no)
  (in_pos_files yes)
  (dnp no)
  (property "Reference" "#PWR117" (at 165.1 111.76 0) (hide yes) (show_name no) (do_not_autoplace no) (effects (font (size 1.27 1.27))))
  (property "Value" "GND" (at 165.1 111.76 0) (hide yes) (show_name no) (do_not_autoplace no) (effects (font (size 1.27 1.27))))
  (property "Footprint" "" (at 165.1 111.76 0) (hide yes) (show_name no) (do_not_autoplace no) (effects (font (size 1.27 1.27))))
  (property "Datasheet" "" (at 165.1 111.76 0) (hide yes) (show_name no) (do_not_autoplace no) (effects (font (size 1.27 1.27))))
  (property "Description" "Power symbol creates a global label with name \\\"GND\\\" , ground" (at 165.1 111.76 0) (hide yes) (show_name no) (do_not_autoplace no) (effects (font (size 1.27 1.27))))
  (pin "1"))
 (symbol
  (lib_id "power:GND")
  (at 170.18 76.2 0)
  (unit 1)
  (body_style 1)
  (exclude_from_sim no)
  (in_bom no)
  (on_board no)
  (in_pos_files yes)
  (dnp no)
  (property "Reference" "#PWR116" (at 170.18 76.2 0) (hide yes) (show_name no) (do_not_autoplace no) (effects (font (size 1.27 1.27))))
  (property "Value" "GND" (at 170.18 76.2 0) (hide yes) (show_name no) (do_not_autoplace no) (effects (font (size 1.27 1.27))))
  (property "Footprint" "" (at 170.18 76.2 0) (hide yes) (show_name no) (do_not_autoplace no) (effects (font (size 1.27 1.27))))
  (property "Datasheet" "" (at 170.18 76.2 0) (hide yes) (show_name no) (do_not_autoplace no) (effects (font (size 1.27 1.27))))
  (property "Description" "Power symbol creates a global label with name \\\"GND\\\" , ground" (at 170.18 76.2 0) (hide yes) (show_name no) (do_not_autoplace no) (effects (font (size 1.27 1.27))))
  (pin "1"))
 (symbol
  (lib_id "power:+12V")
  (at 78.74 55.88 0)
  (unit 1)
  (body_style 1)
  (exclude_from_sim no)
  (in_bom no)
  (on_board no)
  (in_pos_files yes)
  (dnp no)
  (property "Reference" "#PWR112" (at 78.74 55.88 0) (hide yes) (show_name no) (do_not_autoplace no) (effects (font (size 1.27 1.27))))
  (property "Value" "+12V" (at 78.74 52.324 0) (show_name no) (do_not_autoplace no) (effects (font (size 1.27 1.27))))
  (property "Footprint" "" (at 78.74 55.88 0) (hide yes) (show_name no) (do_not_autoplace no) (effects (font (size 1.27 1.27))))
  (property "Datasheet" "" (at 78.74 55.88 0) (hide yes) (show_name no) (do_not_autoplace no) (effects (font (size 1.27 1.27))))
  (property "Description" "Power symbol creates a global label with name \\\"+12V\\\"" (at 78.74 55.88 0) (hide yes) (show_name no) (do_not_autoplace no) (effects (font (size 1.27 1.27))))
  (pin "1"))
 (symbol
  (lib_id "Device:R_US")
  (at 50.8 80.01 0)
  (unit 1)
  (body_style 1)
  (exclude_from_sim no)
  (in_bom yes)
  (on_board yes)
  (in_pos_files yes)
  (dnp no)
  (property "Reference" "R28" (at 43.18 79.76 0) (show_name no) (do_not_autoplace no) (effects (font (size 1.27 1.27)) (justify left)))
  (property "Value" "100k" (at 43.18 81.86 0) (show_name no) (do_not_autoplace no) (effects (font (size 1.27 1.27)) (justify left)))
  (property "Footprint" "Resistor_SMD:R_0402_1005Metric" (at 50.8 80.01 0) (hide yes) (show_name no) (do_not_autoplace no) (effects (font (size 1.27 1.27))))
  (property "Datasheet" "https://www.digikey.com/en/products/result?keywords=RC0402FR-07100KL" (at 50.8 80.01 0) (hide yes) (show_name no) (do_not_autoplace no) (effects (font (size 1.27 1.27))))
  (property "Description" "Pull-down resistor for the Q5 gate: REM off while GPIO6 floats" (at 50.8 80.01 0) (hide yes) (show_name no) (do_not_autoplace no) (effects (font (size 1.27 1.27))))
  (property "Product" "https://www.digikey.com/en/products/result?keywords=RC0402FR-07100KL" (at 50.8 80.01 0) (hide yes) (show_name no) (do_not_autoplace no) (effects (font (size 1.27 1.27))))
  (pin "1")
  (pin "2"))
 (symbol
  (lib_id "cryocooler:MJ-3523-SMT-TR")
  (at 177.8 114.3 0)
  (unit 1)
  (body_style 1)
  (exclude_from_sim no)
  (in_bom yes)
  (on_board yes)
  (in_pos_files yes)
  (dnp no)
  (property "Reference" "J9" (at 187.62 113.25 0) (show_name no) (do_not_autoplace no) (effects (font (size 1.27 1.27)) (justify left)))
  (property "Value" "AMP SIGNAL IN / GND" (at 187.62 115.35 0) (show_name no) (do_not_autoplace no) (effects (font (size 1.27 1.27)) (justify left)))
  (property "Footprint" "cryocooler:SameSky_MJ-3523-SMT-TR_3.5mm_Horizontal_SMD" (at 177.8 114.3 0) (hide yes) (show_name no) (do_not_autoplace no) (effects (font (size 1.27 1.27))))
  (property "Datasheet" "https://www.sameskydevices.com/product/resource/mj-3523-smt.pdf" (at 177.8 114.3 0) (hide yes) (show_name no) (do_not_autoplace no) (effects (font (size 1.27 1.27))))
  (property "Description" "3.5 mm jack: sine drive signal out to the amplifier input" (at 177.8 114.3 0) (hide yes) (show_name no) (do_not_autoplace no) (effects (font (size 1.27 1.27))))
  (property "Product" "https://www.digikey.com/en/products/result?keywords=MJ-3523-SMT-TR" (at 177.8 114.3 0) (hide yes) (show_name no) (do_not_autoplace no) (effects (font (size 1.27 1.27))))
  (pin "2")
  (pin "1")
  (pin "10"))
 (symbol
  (lib_id "Connector:Screw_Terminal_01x02")
  (at 177.8 73.66 0)
  (unit 1)
  (body_style 1)
  (exclude_from_sim no)
  (in_bom yes)
  (on_board yes)
  (in_pos_files yes)
  (dnp no)
  (property "Reference" "J8" (at 181.27 73.88 0) (show_name no) (do_not_autoplace no) (effects (font (size 1.27 1.27)) (justify left)))
  (property "Value" "AMP REM / GND" (at 181.27 75.98 0) (show_name no) (do_not_autoplace no) (effects (font (size 1.27 1.27)) (justify left)))
  (property "Footprint" "cryocooler:PhoenixContact_MC_0,5_2-G-2,54_SMD_1x02_P2.54mm_Horizontal" (at 177.8 73.66 0) (hide yes) (show_name no) (do_not_autoplace no) (effects (font (size 1.27 1.27))))
  (property "Datasheet" "https://www.phoenixcontact.com/en-us/products/pcb-header-mc-05-2-g-254-smd-r24-1821698?type=pdf" (at 177.8 73.66 0) (hide yes) (show_name no) (do_not_autoplace no) (effects (font (size 1.27 1.27))))
  (property "Description" "Amplifier remote (REM) output: 12 V turns the audio amplifier on" (at 177.8 73.66 0) (hide yes) (show_name no) (do_not_autoplace no) (effects (font (size 1.27 1.27))))
  (property "Product" "https://www.digikey.com/en/products/detail/phoenix-contact/1821698/7558295" (at 177.8 73.66 0) (hide yes) (show_name no) (do_not_autoplace no) (effects (font (size 1.27 1.27))))
  (pin "1")
  (pin "2")))
